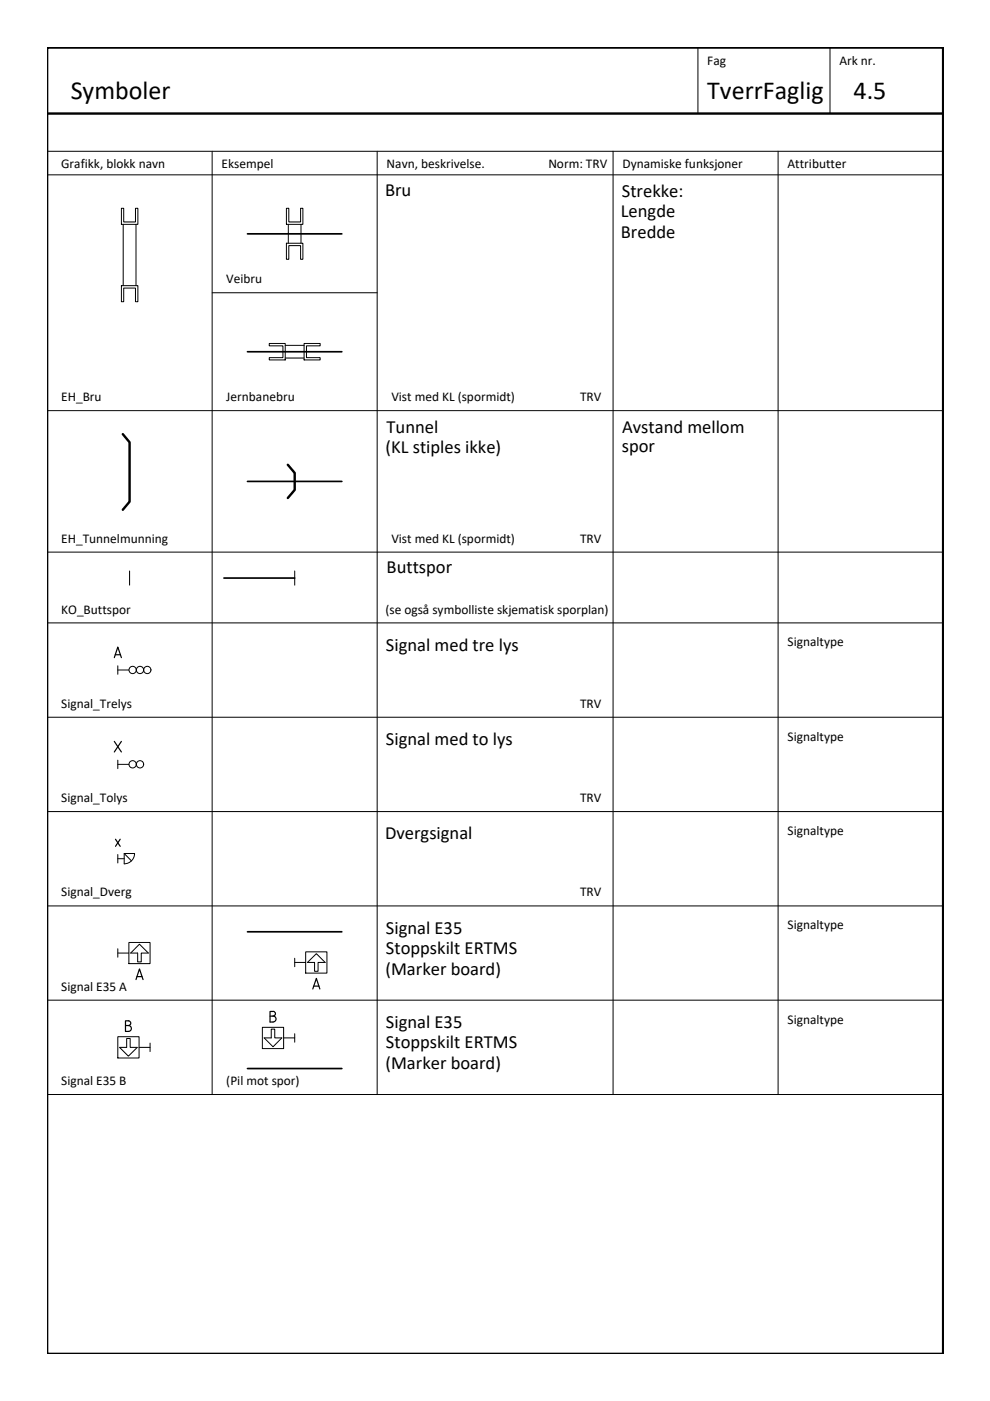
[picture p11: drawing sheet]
<svg xmlns="http://www.w3.org/2000/svg" width="210mm" height="297mm" viewBox="0 0 210 297" stroke-linecap="round" stroke-linejoin="round" font-family="sans-serif">
<g fill="none" stroke="#000" stroke-width=".21">
<path d="M148 10.1v14M176 10.1v14M10 37.1h189.9M10 32.1h189.9M45 32.1v200M80 32.1v200M130 32.1v200M165 32.1v200M25.7 44.2h.5v2.9h2.5v-2.9h.5v3.4h-3.5zM26.1 47.6v13M28.8 47.6v13M60.7 44.2h.5v2.9h2.5v-2.9h.5v3.4h-3.5z"/>
<path d="M60.7 51.6h3.5v3.4h-.5v-2.9h-2.5v2.9h-.5zM61.1 47.6v4M63.8 47.6v4M25.7 60.6h3.5v3.4h-.5v-2.9h-2.5v2.9h-.5zM45 62.1h35M57.1 72.8h3.4v3.5h-3.4v-.5h2.9v-2.5h-2.9zM60.5 75.9h4M60.5 73.2h4M64.5 72.8h3.4v.5h-2.9v2.5h2.9v.5h-3.4zM10 87.1h189.9M10 117.1h189.9M10 132.1h189.9"/>
<path d="M27.5 121.1v3M62.5 121.1v3M10 152.1h189.9M25 141.2v1.8M25 142.1h2.3M10 172.1h189.9M25 161.2v1.8M25 162.1h2.3M10 192.1h189.9M25 181.2v1.8M25 182.1h1.3M26.3 181l1.6 1.5"/>
<path d="M26.3 183.1a2.19 2.19 0 0 0 2.2-2.1h-2.2v2.2M27.3 199.8h4.5v4.5h-4.5zM10 212.1h189.9M25 219.8h4.5v4.5h-4.5zM25 201.2v1.8M25 202.1h2.3M29.6 200.2l1.9 1.9h-1.5v1.8h-.8v-1.8h-1.5zM55.6 217.8h4.5v4.5h-4.5zM57.5 218.2h.8v1.9h1.5l-1.9 1.8-1.9-1.8h1.5zM62.5 203.2v1.8M62.5 219.2v1.8M62.5 204.1h2.3"/>
<path d="M64.8 201.8h4.5v4.5h-4.5zM65.2 204.1l1.9-1.9 1.8 1.9h-1.5v1.8h-.7v-1.8zM10 232.1h189.9M26.9 220.2h.7v1.9h1.5l-1.9 1.8-1.8-1.8h1.5zM29.5 222.1h2.3M31.8 221.2v1.8M60.1 220.1h2.4"/>
<circle cx="28.1" cy="142" r=".77"/>
<circle cx="29.7" cy="142" r=".77"/>
<circle cx="31.2" cy="142" r=".77"/>
<circle cx="28.1" cy="162" r=".77"/>
<circle cx="29.7" cy="162" r=".77"/>
</g>
<path d="M10 10.1h190v276.9h-190zM10 24.1h189.9M26 92l1.5 1.8v12.6l-1.5 1.7M61 98.5l1.5 1.8v3.6l-1.5 1.7" fill="none" stroke="#000" stroke-width=".51"/>
<path d="M52.5 49.6h20M52.5 74.6h20M52.5 102.1h20M47.5 122.6h15M52.5 197.6h20M52.5 226.6h20" fill="none" stroke="#000" stroke-width=".36"/>
<g fill="none" stroke="#000" stroke-width=".25">
<path d="M24.2 139.4l.8-2.2 .7 2.2M24.4 138.8h1.1M24.2 157.2l1.5 2.2M25.7 157.2l-1.5 2.2M24.5 177.9l1 1.5M25.5 177.9l-1 1.5M26.6 216.4h.6a.5 .5 0 0 1 .5 .5 .5 .5 0 0 1-.5 .5 .62 .62 0 0 1 .7 .7 .62 .62 0 0 1-.7 .6h-.6zM26.6 217.4h.6M28.8 207.7l.8-2.3 .7 2.3M29 207.1h1.1M57.3 215.4h.6M57.9 214.4h-.6v2.3h.6a.62 .62 0 0 0 .6-.7 .62 .62 0 0 0-.6-.6"/>
<path d="M57.9 214.4a.5 .5 0 0 1 .5 .5 .5 .5 0 0 1-.5 .5M66.3 209.7l.8-2.3 .7 2.3M66.5 209.1h1.1"/>
</g>
<g font-size="5.5">
<text x="15" y="21.1">Symboler</text>
<text x="150" y="21.1">TverrFaglig</text>
<text x="181" y="21.1">4.5</text>
</g>
<g font-size="3.9">
<text x="81.6" y="41.6">Bru</text>
<text x="131.8" y="41.7">Strekke:</text>
<text x="131.6" y="46.1">Lengde</text>
<text x="131.6" y="50.4">Bredde</text>
<text x="82" y="91.7">Tunnel</text>
<text x="131.8" y="95.9">spor</text>
<text x="131.9" y="91.7">Avstand mellom</text>
<text x="81.7" y="96.1">(KL stiples ikke)</text>
<text x="82" y="121.6">Buttspor</text>
<text x="81.8" y="138">Signal med tre lys</text>
<text x="81.8" y="158">Signal med to lys</text>
<text x="81.6" y="177.9">Dvergsignal</text>
<text x="81.8" y="197.9">Signal E35</text>
<text x="81.8" y="202.3">Stoppskilt ERTMS</text>
<text x="81.7" y="206.7">(Marker board)</text>
<text x="81.8" y="217.9">Signal E35</text>
<text x="81.7" y="226.7">(Marker board)</text>
<text x="81.8" y="222.3">Stoppskilt ERTMS</text>
</g>
<g font-size="2.8">
<text x="150" y="13.9">Fag</text>
<text x="178" y="13.9">Ark nr.</text>
<text x="13" y="35.6">Grafikk, blokk navn</text>
<text x="47" y="35.6">Eksempel</text>
<text x="82" y="35.6">Navn, beskrivelse.</text>
<text x="116.3" y="35.6">Norm: TRV</text>
<text x="132" y="35.6">Dynamiske funksjoner</text>
<text x="167" y="35.6">Attributter</text>
<text x="48" y="60.1">Veibru</text>
<text x="13" y="85.1">EH_Bru</text>
<text x="48" y="85.1">Jernbanebru</text>
<text x="83" y="85.1">Vist med KL (spormidt)</text>
<text x="123" y="85.1">TRV</text>
<text x="13" y="115.1">EH_Tunnelmunning</text>
<text x="83" y="115.1">Vist med KL (spormidt)</text>
<text x="123" y="115.1">TRV</text>
<text x="13" y="130.1">KO_Buttspor</text>
<text x="81.7" y="130.1">(se også symbolliste skjematisk sporplan)</text>
<text x="167" y="137.1">Signaltype</text>
<text x="13" y="150.1">Signal_Trelys</text>
<text x="123" y="150.1">TRV</text>
<text x="167" y="157.1">Signaltype</text>
<text x="13" y="170.1">Signal_Tolys</text>
<text x="123" y="170.1">TRV</text>
<text x="167" y="177.1">Signaltype</text>
<text x="13" y="190.1">Signal_Dverg</text>
<text x="123" y="190.1">TRV</text>
<text x="167" y="197.1">Signaltype</text>
<text x="13" y="210.1">Signal E35 A</text>
<text x="167" y="217.1">Signaltype</text>
<text x="13" y="230.1">Signal E35 B</text>
<text x="48" y="230.1">(Pil mot spor)</text>
</g>
</svg>
